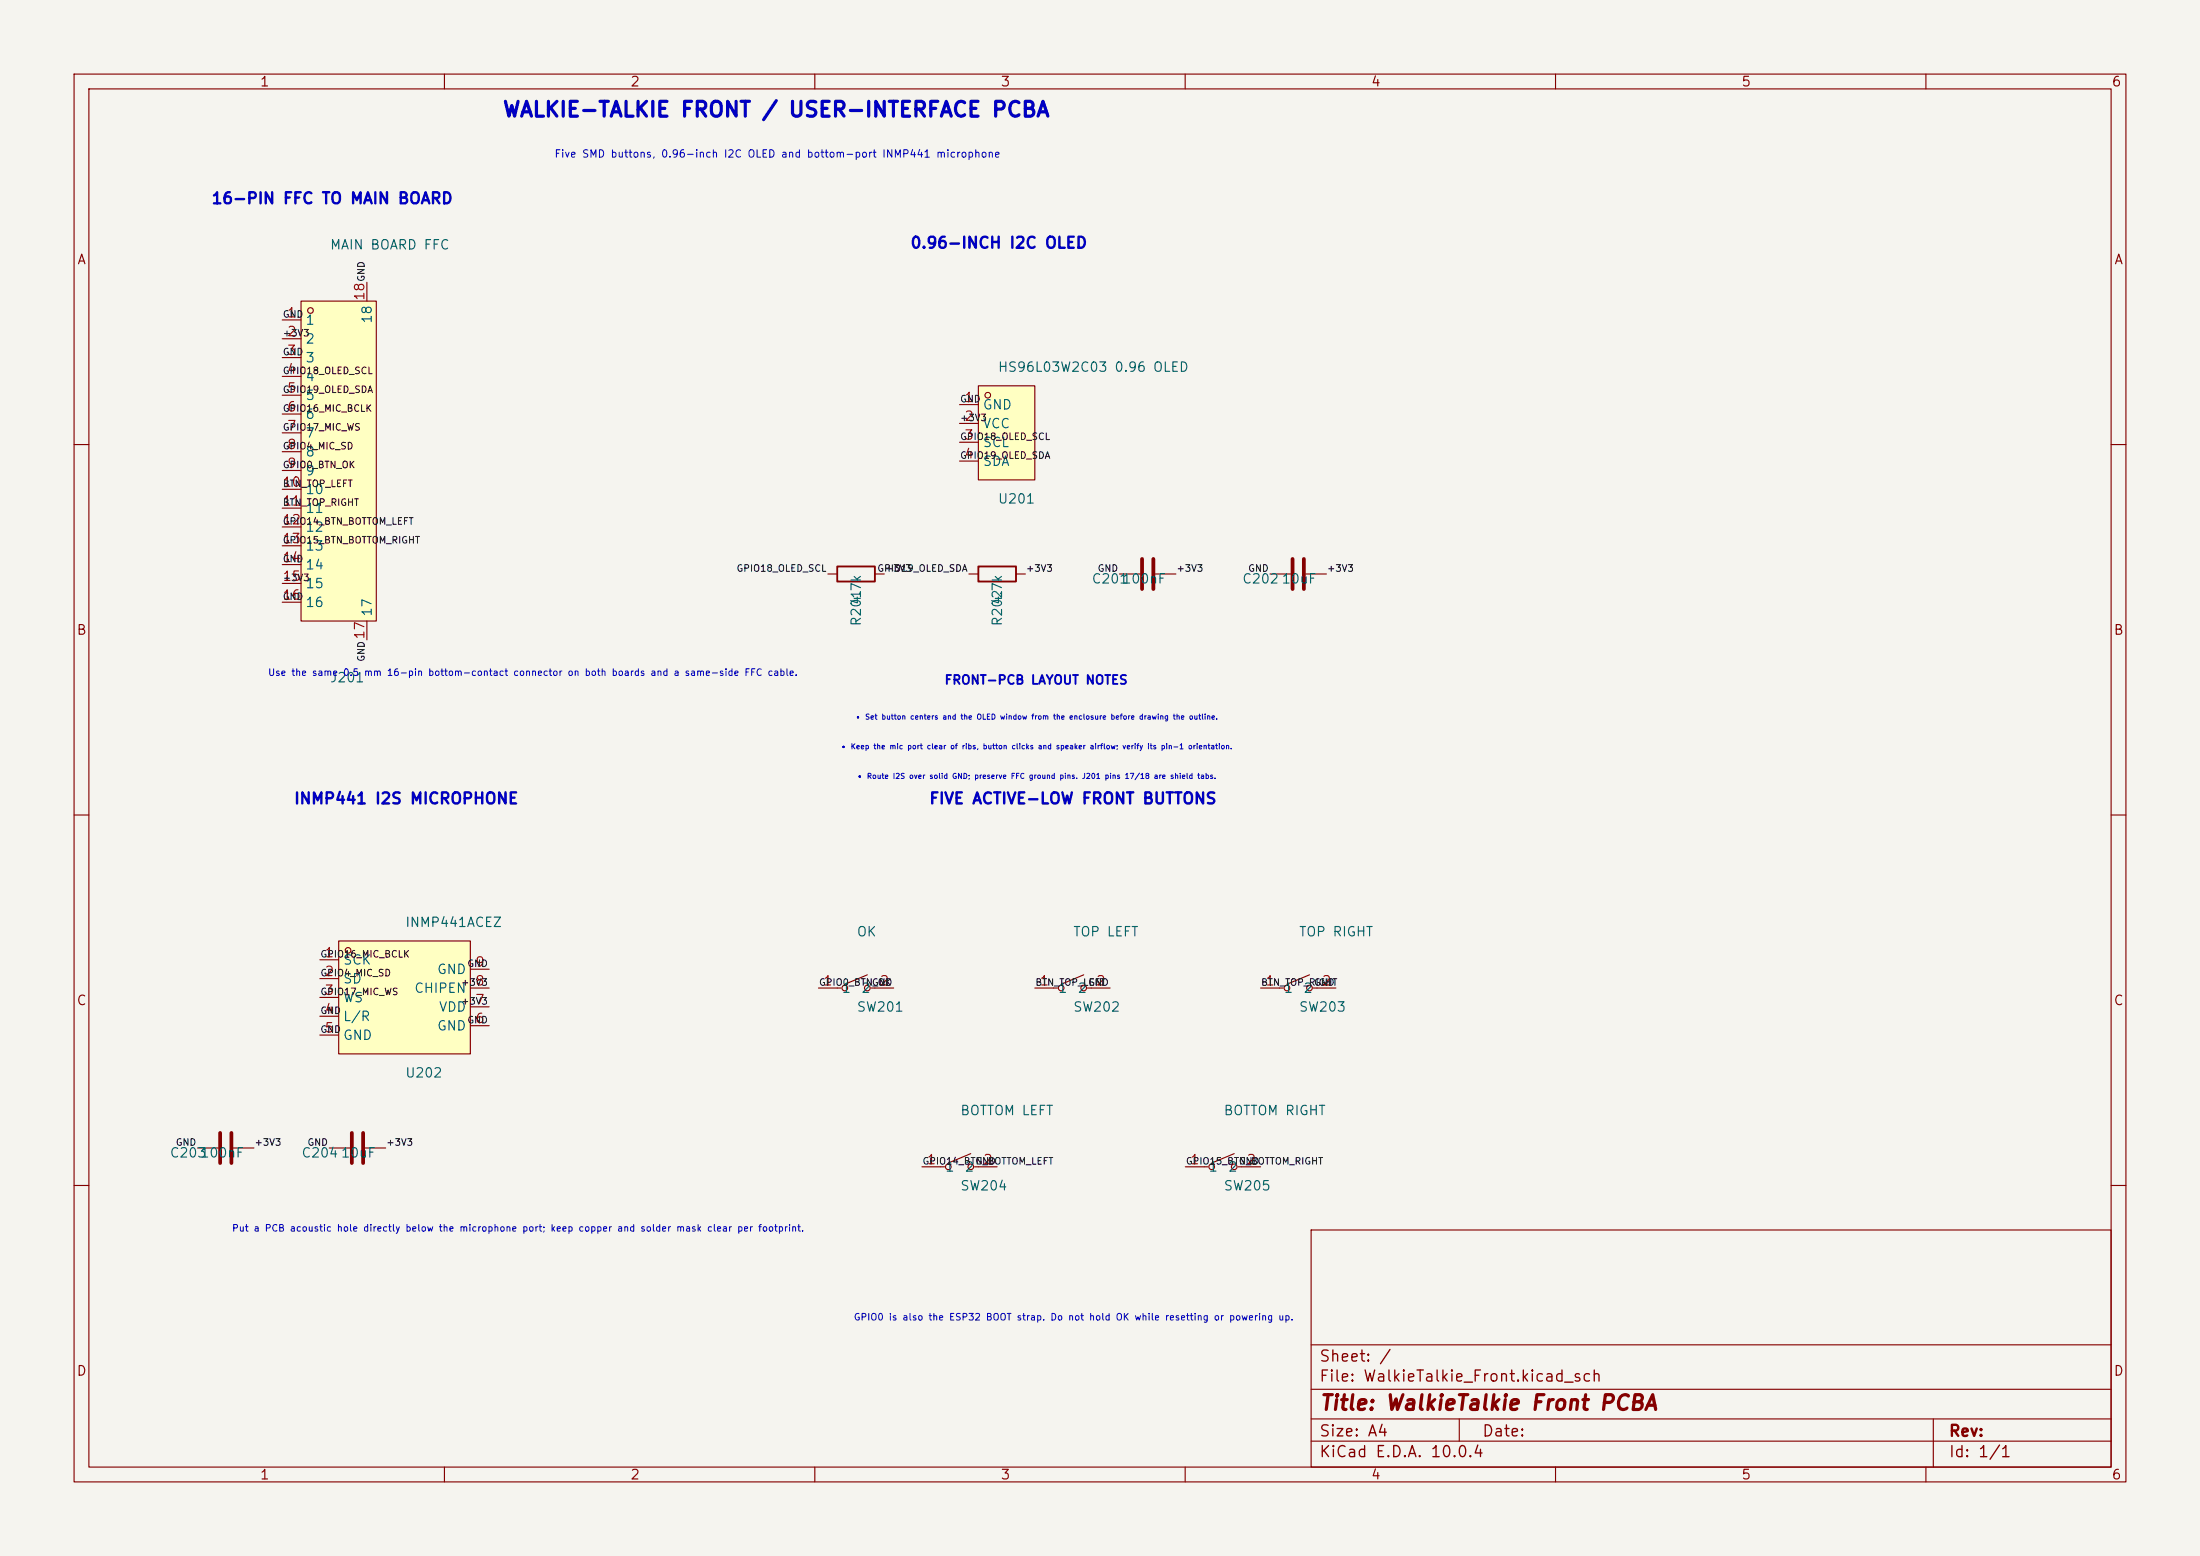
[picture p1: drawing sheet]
<svg xmlns="http://www.w3.org/2000/svg" width="297mm" height="210mm" viewBox="0 0 297 210" stroke-linecap="round" stroke-linejoin="round" font-family="sans-serif">
<path d="M0 0h297v210h-297z" fill="#f5f4ef" stroke="#f5f4ef" stroke-width=".14"/>
<g fill="none" stroke="#840000" stroke-width=".15">
<path d="M10 10h277v190h-277zM12 12h273v186h-273zM60 10v2M110 10v2M160 10v2M210 10v2M260 10v2M10 60h2M111.8 77.5h1.2M118.1 77.5h1.3M130.8 77.5h1.3M137.2 77.5h1.2"/>
<path d="M151.1 77.5h2.8M156 77.5h2.7M285 60h2M10 110h2M285 110h2M26.7 154.9h2.8M31.5 154.9h2.8M124.5 157.5h3M131.1 155.7l-3.1 1.3M131.6 157.5h3M10 160h2M177 166h108v32h-108z"/>
<path d="M285 160h2M60 198v2M110 198v2M160 198v2M177 194.5h108M177 191.5h108M177 187.5h108M177 181.5h108M197 191.5v3M210 198v2M260 198v2M261 191.5v6.5"/>
<circle cx="128" cy="157.5" r=".38"/>
<circle cx="131.1" cy="157.5" r=".38"/>
</g>
<path d="M154.2 75.4v4.1M155.7 75.4v4.1M29.7 152.9v4.1M31.2 152.9v4.1" fill="none" stroke="#840000" stroke-width=".51"/>
<path d="M113 76.5h5.1v2h-5.1zM132.1 76.5h5.1v2h-5.1z" fill="none" stroke="#840000" stroke-width=".25"/>
<path d="M40.6 40.6h10.2v43.2h-10.2z" fill="#ffffc2"/>
<g fill="none" stroke="#840000" stroke-width=".15">
<path d="M49.5 38.1v2.5M38.1 43.2h2.5M38.1 45.7h2.5M38.1 48.3h2.5M38.1 50.8h2.5M38.1 53.3h2.5M38.1 55.9h2.5M38.1 58.4h2.5M40.6 40.6h10.2v43.2h-10.2zM38.1 61h2.5M38.1 63.5h2.5M38.1 66h2.5"/>
<path d="M38.1 68.6h2.5M38.1 71.1h2.5M38.1 73.7h2.5M38.1 76.2h2.5M38.1 78.7h2.5M171.4 77.5h2.8M176.3 77.5h2.8M38.1 81.3h2.5M49.5 83.8v2.6M110.5 133.4h3M117.1 131.6l-3.1 1.2M117.6 133.4h3"/>
<path d="M139.7 133.4h3.1M146.3 131.6l-3 1.2M146.8 133.4h3.1"/>
<circle cx="41.9" cy="41.9" r=".38"/>
<circle cx="114.1" cy="133.4" r=".38"/>
<circle cx="117.1" cy="133.4" r=".38"/>
<circle cx="143.3" cy="133.4" r=".38"/>
<circle cx="146.3" cy="133.4" r=".38"/>
</g>
<path d="M174.5 75.4v4.1M176 75.4v4.1" fill="none" stroke="#840000" stroke-width=".51"/>
<path d="M132.1 52.1h7.6v12.7h-7.6z" fill="#ffffc2"/>
<g fill="none" stroke="#840000" stroke-width=".15">
<path d="M129.5 54.6h2.6M129.5 57.2h2.6M129.5 59.7h2.6M132.1 52.1h7.6v12.7h-7.6zM129.5 62.2h2.6M170.2 133.4h3M176.8 131.6l-3.1 1.2M177.3 133.4h3M44.4 154.9h2.8M49.3 154.9h2.8"/>
<circle cx="133.4" cy="53.3" r=".38"/>
<circle cx="173.7" cy="133.4" r=".38"/>
<circle cx="176.8" cy="133.4" r=".38"/>
</g>
<path d="M47.5 152.9v4.1M49 152.9v4.1" fill="none" stroke="#840000" stroke-width=".51"/>
<path d="M45.7 127h17.8v15.2h-17.8z" fill="#ffffc2"/>
<g fill="none" stroke="#840000" stroke-width=".15">
<path d="M43.2 129.5h2.5M43.2 132.1h2.5M43.2 134.6h2.5M43.2 137.2h2.5M43.2 139.7h2.5M45.7 127h17.8v15.2h-17.8zM63.5 138.4h2.5M63.5 135.9h2.5M63.5 133.4h2.5M63.5 130.8h2.5M160 157.5h3.1M166.6 155.7l-3 1.3"/>
<path d="M167.1 157.5h3.1"/>
<circle cx="47" cy="128.3" r=".38"/>
<circle cx="163.6" cy="157.5" r=".38"/>
<circle cx="166.6" cy="157.5" r=".38"/>
</g>
<text font-size="2" fill="#0000c2" x="67.7" y="16.3">WALKIE-TALKIE FRONT / USER-INTERFACE PCBA</text>
<text font-size="2" fill="#840000" x="178" y="190.8">Title: WalkieTalkie Front PCBA</text>
<g font-size="1.5" fill="#0000c2">
<text x="28.4" y="27.9">16-PIN FFC TO MAIN BOARD</text>
<text x="122.8" y="33.9">0.96-INCH I2C OLED</text>
<text x="39.6" y="108.9">INMP441 I2S MICROPHONE</text>
<text x="125.3" y="108.9">FIVE ACTIVE-LOW FRONT BUTTONS</text>
</g>
<g font-size="1.5" fill="#840000">
<text x="178" y="184.2">Sheet: /</text>
<text x="178" y="186.9">File: WalkieTalkie_Front.kicad_sch</text>
<text x="178" y="197.1">KiCad E.D.A. 10.0.4</text>
<text x="178" y="194.3">Size: A4</text>
<text x="200" y="194.3">Date:</text>
<text x="263" y="194.3">Rev:</text>
<text x="263" y="197.1">Id: 1/1</text>
</g>
<g font-size="1.3" fill="#840000">
<text x="35" y="12">1</text>
<text x="85" y="12">2</text>
<text x="135" y="12">3</text>
<text x="185" y="12">4</text>
<text x="235" y="12">5</text>
<text x="285" y="12">6</text>
<text x="10.3" y="36">A</text>
<text x="285.3" y="36">A</text>
<text x="10.3" y="86">B</text>
<text x="285.3" y="86">B</text>
<text x="10.3" y="136">C</text>
<text x="285.3" y="136">C</text>
<text x="10.3" y="186">D</text>
<text x="285.3" y="186">D</text>
<text x="35" y="200">1</text>
<text x="85" y="200">2</text>
<text x="135" y="200">3</text>
<text x="185" y="200">4</text>
<text x="235" y="200">5</text>
<text x="285" y="200">6</text>
</g>
<g font-size="1.3" fill="#006464">
<text x="44.5" y="34">MAIN BOARD FFC</text>
<text x="41.1" y="44.2">1</text>
<text x="41.1" y="46.7">2</text>
<text x="50.5" y="43.8" transform="rotate(-90 50.5 43.8)">18</text>
<text x="41.1" y="49.2">3</text>
<text x="41.1" y="51.8">4</text>
<text x="134.6" y="50.5">HS96L03W2C03 0.96 OLED</text>
<text x="41.1" y="54.3">5</text>
<text x="41.1" y="56.9">6</text>
<text x="41.1" y="59.4">7</text>
<text x="132.6" y="55.6">GND</text>
<text x="132.6" y="58.1">VCC</text>
<text x="41.1" y="61.9">8</text>
<text x="41.1" y="64.5">9</text>
<text x="132.6" y="60.7">SCL</text>
<text x="132.6" y="63.2">SDA</text>
<text x="41.1" y="67">10</text>
<text x="41.1" y="69.6">11</text>
<text x="134.6" y="68.3">U201</text>
<text x="41.1" y="72.1">12</text>
<text x="41.1" y="74.6">13</text>
<text x="41.1" y="77.2">14</text>
<text x="41.1" y="79.7">15</text>
<text x="41.1" y="82.3">16</text>
<text x="50.5" y="83.3" transform="rotate(-90 50.5 83.3)">17</text>
<text x="116.5" y="81.7" transform="rotate(-90 116.5 81.7)">4.7k</text>
<text x="135.6" y="81.7" transform="rotate(-90 135.6 81.7)">4.7k</text>
<text x="147.3" y="79.1">C201</text>
<text x="151.4" y="79.1">100nF</text>
<text x="167.6" y="79.1">C202</text>
<text x="172.9" y="79.1">10uF</text>
<text x="116.5" y="84.6" transform="rotate(-90 116.5 84.6)">R201</text>
<text x="135.6" y="84.6" transform="rotate(-90 135.6 84.6)">R202</text>
<text x="44.5" y="92.4">J201</text>
<text x="54.6" y="125.4">INMP441ACEZ</text>
<text x="46.2" y="130.5">SCK</text>
<text x="58.9" y="131.8">GND</text>
<text x="115.6" y="126.7">OK</text>
<text x="144.8" y="126.7">TOP LEFT</text>
<text x="175.3" y="126.7">TOP RIGHT</text>
<text x="46.2" y="133.1">SD</text>
<text x="46.2" y="135.6">WS</text>
<text x="55.8" y="134.3">CHIPEN</text>
<text x="59.2" y="136.9">VDD</text>
<text x="113.5" y="134.3">1</text>
<text x="115.6" y="136.9">SW201</text>
<text x="116.2" y="134.3">2</text>
<text x="142.7" y="134.3">1</text>
<text x="144.8" y="136.9">SW202</text>
<text x="145.4" y="134.3">2</text>
<text x="173.2" y="134.3">1</text>
<text x="175.3" y="136.9">SW203</text>
<text x="175.9" y="134.3">2</text>
<text x="46.2" y="138.1">L/R</text>
<text x="46.2" y="140.7">GND</text>
<text x="58.9" y="139.4">GND</text>
<text x="54.6" y="145.8">U202</text>
<text x="129.5" y="150.8">BOTTOM LEFT</text>
<text x="165.1" y="150.8">BOTTOM RIGHT</text>
<text x="22.8" y="156.5">C203</text>
<text x="26.9" y="156.5">100nF</text>
<text x="40.6" y="156.5">C204</text>
<text x="45.9" y="156.5">10uF</text>
<text x="127.5" y="158.5">1</text>
<text x="129.5" y="161">SW204</text>
<text x="130.2" y="158.5">2</text>
<text x="163.1" y="158.5">1</text>
<text x="165.1" y="161">SW205</text>
<text x="165.7" y="158.5">2</text>
</g>
<g font-size="1.3" fill="#a90000">
<text x="49.5" y="40.7" transform="rotate(-90 49.5 40.7)">18</text>
<text x="38.7" y="43.2">1</text>
<text x="38.7" y="45.7">2</text>
<text x="38.7" y="48.2">3</text>
<text x="38.7" y="50.8">4</text>
<text x="38.7" y="53.3">5</text>
<text x="38.7" y="55.9">6</text>
<text x="38.7" y="58.4">7</text>
<text x="130.1" y="54.6">1</text>
<text x="130.1" y="57.1">2</text>
<text x="130.1" y="59.7">3</text>
<text x="38.7" y="60.9">8</text>
<text x="38.7" y="63.5">9</text>
<text x="130.1" y="62.2">4</text>
<text x="38.1" y="66">10</text>
<text x="38.1" y="68.6">11</text>
<text x="38.1" y="71.1">12</text>
<text x="38.1" y="73.6">13</text>
<text x="38.1" y="76.2">14</text>
<text x="38.1" y="78.7">15</text>
<text x="38.1" y="81.3">16</text>
<text x="49.5" y="86.4" transform="rotate(-90 49.5 86.4)">17</text>
<text x="43.7" y="129.5">1</text>
<text x="64.1" y="130.8">9</text>
<text x="43.7" y="132.1">2</text>
<text x="43.7" y="134.6">3</text>
<text x="43.7" y="137.1">4</text>
<text x="64.1" y="135.9">7</text>
<text x="64.1" y="133.3">8</text>
<text x="111.1" y="133.3">1</text>
<text x="118.7" y="133.3">2</text>
<text x="140.3" y="133.3">1</text>
<text x="147.9" y="133.3">2</text>
<text x="170.7" y="133.3">1</text>
<text x="178.4" y="133.3">2</text>
<text x="43.7" y="139.7">5</text>
<text x="64.1" y="138.4">6</text>
<text x="125" y="157.5">1</text>
<text x="132.6" y="157.5">2</text>
<text x="160.6" y="157.5">1</text>
<text x="168.2" y="157.5">2</text>
</g>
<text font-size="1.2" fill="#0000c2" x="127.4" y="92.7">FRONT-PCB LAYOUT NOTES</text>
<text font-size="1" fill="#0000c2" x="74.8" y="21.5">Five SMD buttons, 0.96-inch I2C OLED and bottom-port INMP441 microphone</text>
<g font-size=".9" fill="#0f0f0f">
<text x="49.4" y="38.1" transform="rotate(-90 49.4 38.1)">GND</text>
<text x="38.1" y="45.6">+3V3</text>
<text x="38.1" y="43.1">GND</text>
<text x="38.1" y="53.3">GPIO19_OLED_SDA</text>
<text x="38.1" y="48.2">GND</text>
<text x="38.1" y="50.7">GPIO18_OLED_SCL</text>
<text x="38.1" y="58.3">GPIO17_MIC_WS</text>
<text x="38.1" y="55.8">GPIO16_MIC_BCLK</text>
<text x="129.5" y="59.6">GPIO18_OLED_SCL</text>
<text x="129.5" y="57.1">+3V3</text>
<text x="129.5" y="54.5">GND</text>
<text x="38.1" y="63.4">GPIO0_BTN_OK</text>
<text x="38.1" y="60.9">GPIO4_MIC_SD</text>
<text x="38.1" y="66">BTN_TOP_LEFT</text>
<text x="129.5" y="62.1">GPIO19_OLED_SDA</text>
<text x="38.1" y="71">GPIO14_BTN_BOTTOM_LEFT</text>
<text x="38.1" y="68.5">BTN_TOP_RIGHT</text>
<text x="38.1" y="73.6">GPIO15_BTN_BOTTOM_RIGHT</text>
<text x="38.1" y="76.1">GND</text>
<text x="99.4" y="77.4">GPIO18_OLED_SCL</text>
<text x="118.4" y="77.4">GPIO19_OLED_SDA</text>
<text x="119.4" y="77.4">+3V3</text>
<text x="138.4" y="77.4">+3V3</text>
<text x="148.1" y="77.4">GND</text>
<text x="158.7" y="77.4">+3V3</text>
<text x="168.4" y="77.4">GND</text>
<text x="179.1" y="77.4">+3V3</text>
<text x="38.1" y="78.7">+3V3</text>
<text x="38.1" y="81.2">GND</text>
<text x="49.4" y="89.4" transform="rotate(-90 49.4 89.4)">GND</text>
<text x="43.2" y="129.5">GPIO16_MIC_BCLK</text>
<text x="43.2" y="132">GPIO4_MIC_SD</text>
<text x="63" y="130.7">GND</text>
<text x="43.2" y="134.5">GPIO17_MIC_WS</text>
<text x="43.2" y="137.1">GND</text>
<text x="62.2" y="135.8">+3V3</text>
<text x="62.2" y="133.3">+3V3</text>
<text x="110.5" y="133.3">GPIO0_BTN_OK</text>
<text x="117.6" y="133.3">GND</text>
<text x="139.7" y="133.3">BTN_TOP_LEFT</text>
<text x="146.8" y="133.3">GND</text>
<text x="170.2" y="133.3">BTN_TOP_RIGHT</text>
<text x="177.3" y="133.3">GND</text>
<text x="43.2" y="139.6">GND</text>
<text x="63" y="138.3">GND</text>
<text x="23.6" y="154.9">GND</text>
<text x="34.3" y="154.9">+3V3</text>
<text x="41.4" y="154.9">GND</text>
<text x="52.1" y="154.9">+3V3</text>
<text x="124.5" y="157.4">GPIO14_BTN_BOTTOM_LEFT</text>
<text x="131.6" y="157.4">GND</text>
<text x="160" y="157.4">GPIO15_BTN_BOTTOM_RIGHT</text>
<text x="167.2" y="157.4">GND</text>
</g>
<g font-size=".9" fill="#0000c2">
<text x="36.1" y="91.4">Use the same 0.5 mm 16-pin bottom-contact connector on both boards and a same-side FFC cable.</text>
<text x="31.2" y="166.4">Put a PCB acoustic hole directly below the microphone port; keep copper and solder mask clear per footprint.</text>
<text x="115.2" y="178.4">GPIO0 is also the ESP32 BOOT strap. Do not hold OK while resetting or powering up.</text>
</g>
<g font-size=".7" fill="#0000c2">
<text x="113.4" y="101.3">• Keep the mic port clear of ribs, button clicks and speaker airflow; verify its pin-1 orientation.</text>
<text x="115.3" y="97.3">• Set button centers and the OLED window from the enclosure before drawing the outline.</text>
<text x="115.6" y="105.3">• Route I2S over solid GND; preserve FFC ground pins. J201 pins 17/18 are shield tabs.</text>
</g>
</svg>
